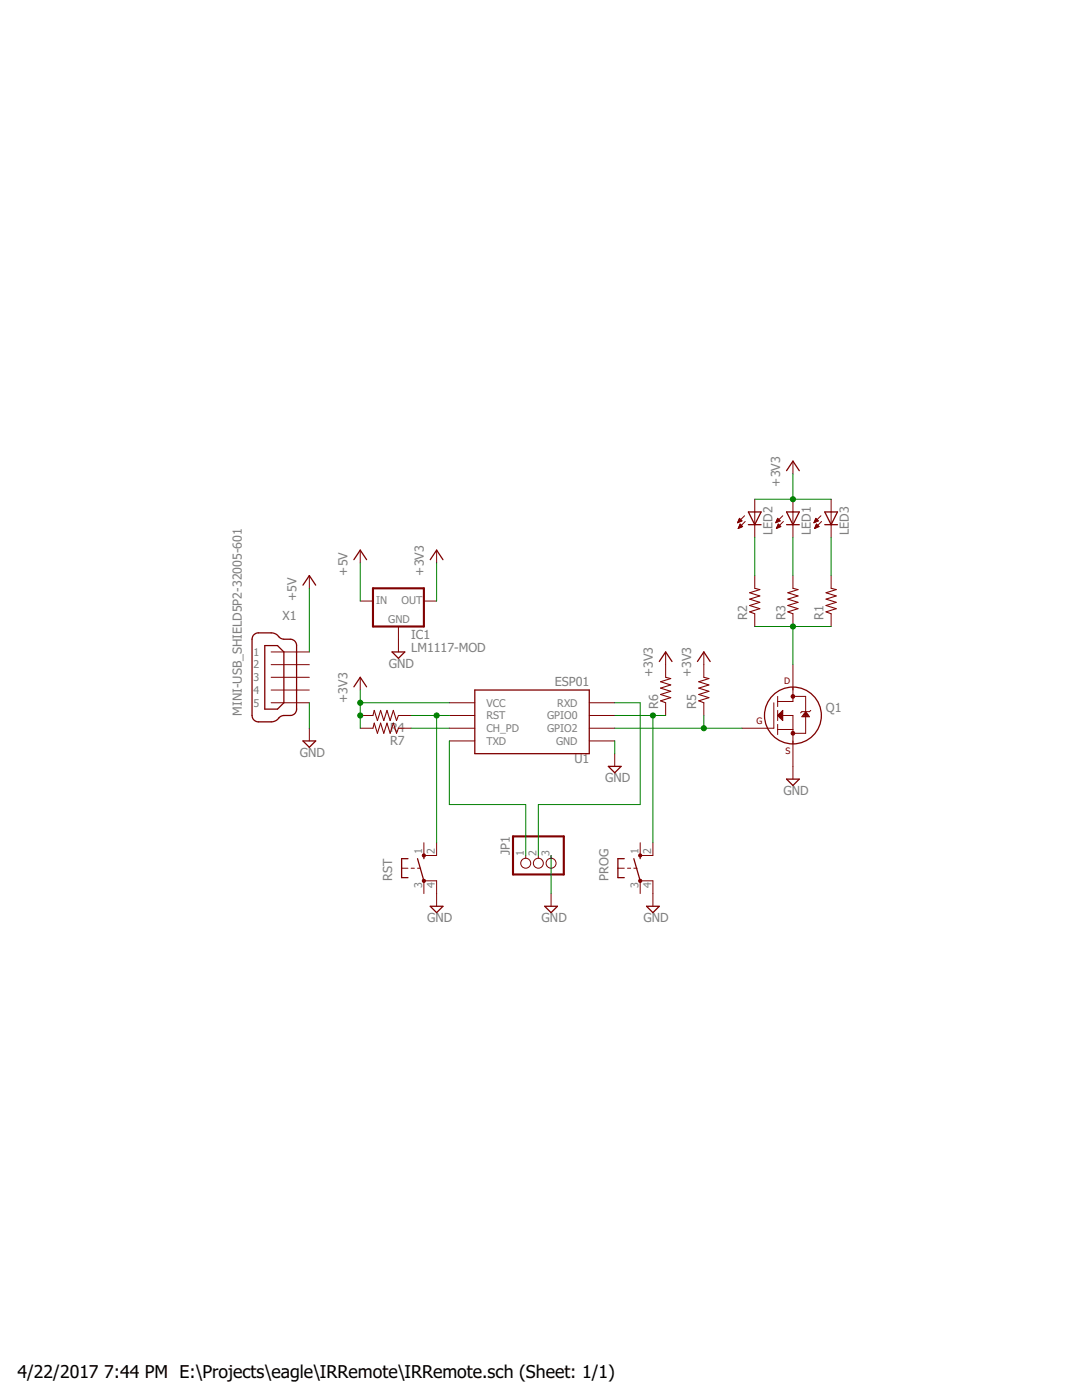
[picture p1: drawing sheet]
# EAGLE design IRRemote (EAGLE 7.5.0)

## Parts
IC1  LM1117-MOD  [TO220BV]
JP1  PINHD-1X3  [1X03]
LED1  LED5MM  [LED5MM]
LED2  LED5MM  [LED5MM]
LED3  LED5MM  [LED5MM]
PROG  10-XX  [B3F-10XX]
Q1  2N7000_TO92  [TO-92]
R1  R-US_0309/10  [0309/10]
R2  R-US_0309/10  [0309/10]
R3  R-US_0309/10  [0309/10]
R4  R-US_0309/10  [0309/10]
R5  R-US_0309/10  [0309/10]
R6  R-US_0309/10  [0309/10]
R7  R-US_0309/10  [0309/10]
RST  10-XX  [B3F-10XX]
U1  ESP01  [ESP01A]
X1  MINI-USB_SHIELD5P2-32005-601  [32005-601]

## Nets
+3V3: IC1.2(VOUT) LED1.A LED2.A LED3.A R4.2 R5.2 R6.2 R7.2 U1.VCC
+5V: IC1.3(VIN) X1.1
GND: IC1.1(GND) JP1.3 PROG.4(P1) Q1.1(S) RST.4(P1) U1.GND X1.5
N$1: Q1.3(D) R1.1 R2.1 R3.1
N$2: LED2.K(C) R2.2
N$3: LED1.K(C) R3.2
N$4: LED3.K(C) R1.2
N$5: Q1.2(G) R5.1 U1.GPIO2
N$8: R4.1 RST.2(S1) U1.RST
N$9: PROG.2(S1) R6.1 U1.GPIO0
N$11: R7.1 U1.CH_PD
RX: JP1.2 U1.RX(RXD)
TX: JP1.1 U1.TX(TXD)
Unconnected: PROG.1(S) PROG.3(P) RST.1(S) RST.3(P) X1.2 X1.3 X1.4 X1.M1(S1) X1.M2(S2)
